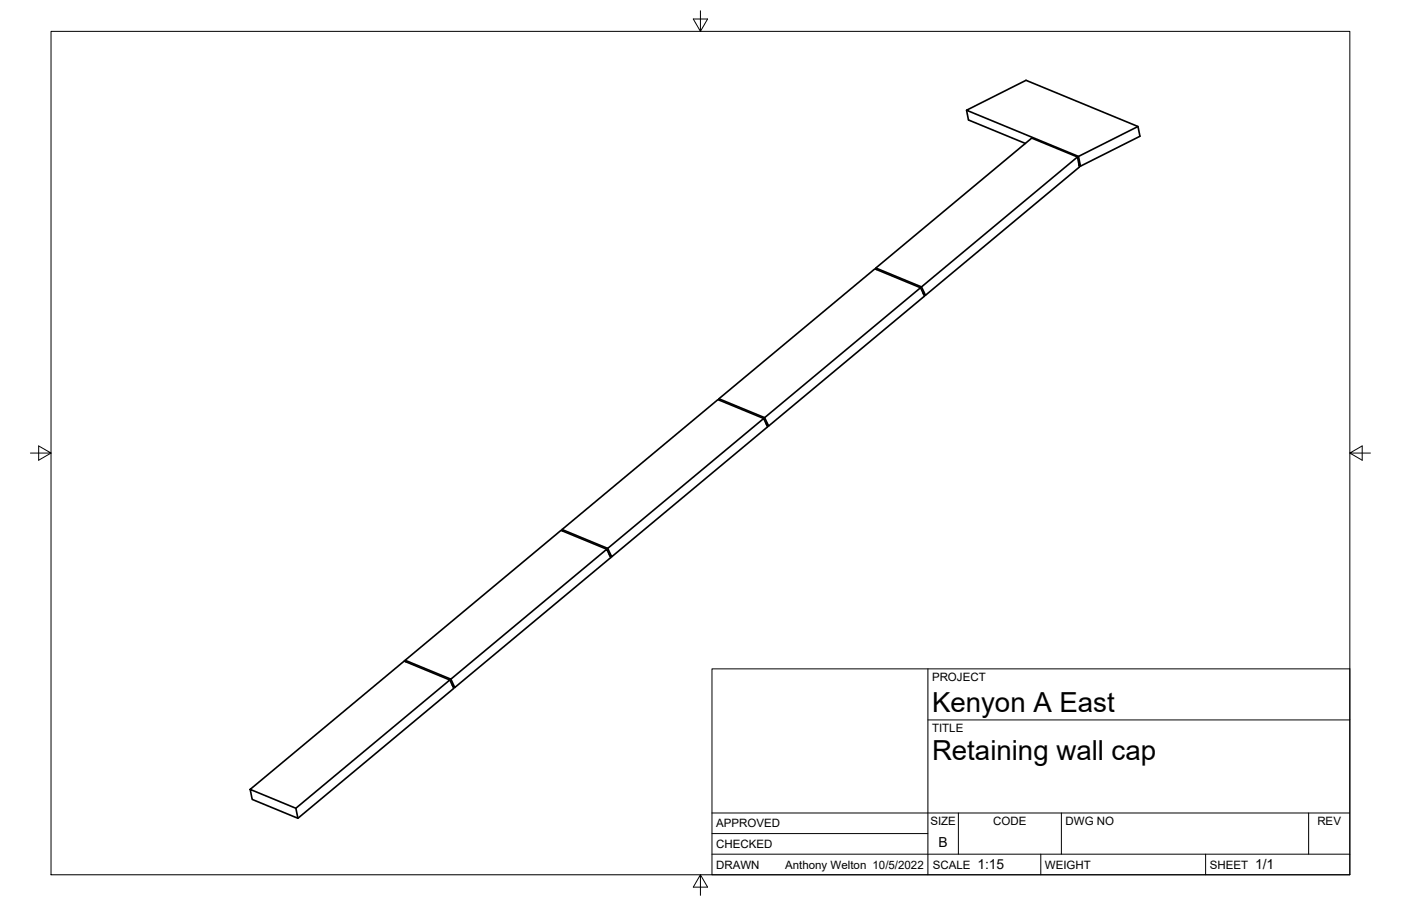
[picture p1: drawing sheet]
<svg xmlns="http://www.w3.org/2000/svg" width="432mm" height="279mm" viewBox="0 0 432 279" stroke-linecap="round" stroke-linejoin="round" font-family="sans-serif">
<!-- layer: Visible -->
<g fill="none" stroke="#000" stroke-width=".51">
<path d="M297.9 34l.6 3 17.5 7.2M350.7 39l-18.3 9.2M332.1 48.4l-48.1 40.1-14.1-5.8M332.5 50.5l.1 .6 .4 .1 18.3-9.2-.6-3-34.5-14.2-18.3 9.2 34.5 14.2 .6 3M332.6 50.8h-.1M270.2 83.1l-.3-.4 48.1-40.1 14.1 5.8 .6 3.1-47.5 39.6-1.2-2.6M283.7 88.7l-14.1-5.8-48 40.1 .2 .4M284.5 90.4l.7 .7M284.7 90.6h-.1M221.6 123l14.1 5.8 48-40.1 1.2 2.6-48 40.1-1.2-2.6M235.4 129.1l-14.1-5.9-48.1 40.1 .2 .5M236.1 130.7l.8 .7"/>
<path d="M236.3 130.9v.1M173.2 163.3l14.1 5.8 48.1-40 1.2 2.5-48.1 40.1-1.2-2.6M187 169.4l-14.1-5.8-48 40 .2 .5M187.8 171l.7 .7M188 171.2l-.1 .1M124.9 203.6l14.1 5.8 48-40 1.2 2.6-48 40-1.2-2.6M138.6 209.7l1.3 2.6-48.1 40M139.4 211.3l.8 .7M139.6 211.5v.1M77.1 243.4l.6 3.1 14.1 5.8-.6-3-14.1-5.9 47.5-39.5 14 5.8-47.4 39.6"/>
</g>
<!-- layer: Border -->
<path d="M15.7 9.7h400.3v260.1h-400.3zM215.9 3.3v6.4l-2.2-3.8h4.4l-2.2 3.8M9.4 139.7h6.3l-3.8-2.2v4.4l3.8-2.2M416 139.7l3.8 2.2v-4.4l-3.8 2.2h6.4M215.9 269.8l2.2 3.8h-4.4l2.2-3.8v6.3" fill="none" stroke="#000" stroke-width=".31"/>
<!-- layer: Titleblock -->
<path d="M219.4 206.3h196.6v63.5h-196.6zM286 206.3v63.5M286 222h130M219.4 257.1h66.6M219.4 250.7h196.6M295.4 250.7v12.7M327.1 250.7v12.7M403.3 250.7v12.7M219.4 263.4h196.6M320.8 263.4v6.4M371.6 263.4v6.4" fill="none" stroke="#000" stroke-width=".31"/>
<g font-size="8.5">
<text x="287.3" y="219.5">Kenyon A East</text>
<text x="287.3" y="234.5">Retaining wall cap</text>
</g>
<g font-size="4.3">
<text x="289.3" y="261.2">B</text>
<text x="301.2" y="268.1">1:15</text>
<text x="386.8" y="268.1">1/1</text>
</g>
<g font-size="3.5">
<text x="287.3" y="210.1">PROJECT</text>
<text x="287.3" y="225.8">TITLE</text>
<text x="220.7" y="255.2">APPROVED</text>
<text x="286.7" y="254.5">SIZE</text>
<text x="306.1" y="254.5">CODE</text>
<text x="328.4" y="254.5">DWG NO</text>
<text x="406" y="254.5">REV</text>
<text x="220.7" y="261.5">CHECKED</text>
<text x="220.7" y="267.9">DRAWN</text>
<text x="242" y="267.9">Anthony Welton 10/5/2022</text>
<text x="287.5" y="267.9">SCALE</text>
<text x="322.1" y="267.9">WEIGHT</text>
<text x="372.9" y="267.9">SHEET</text>
</g>
</svg>
